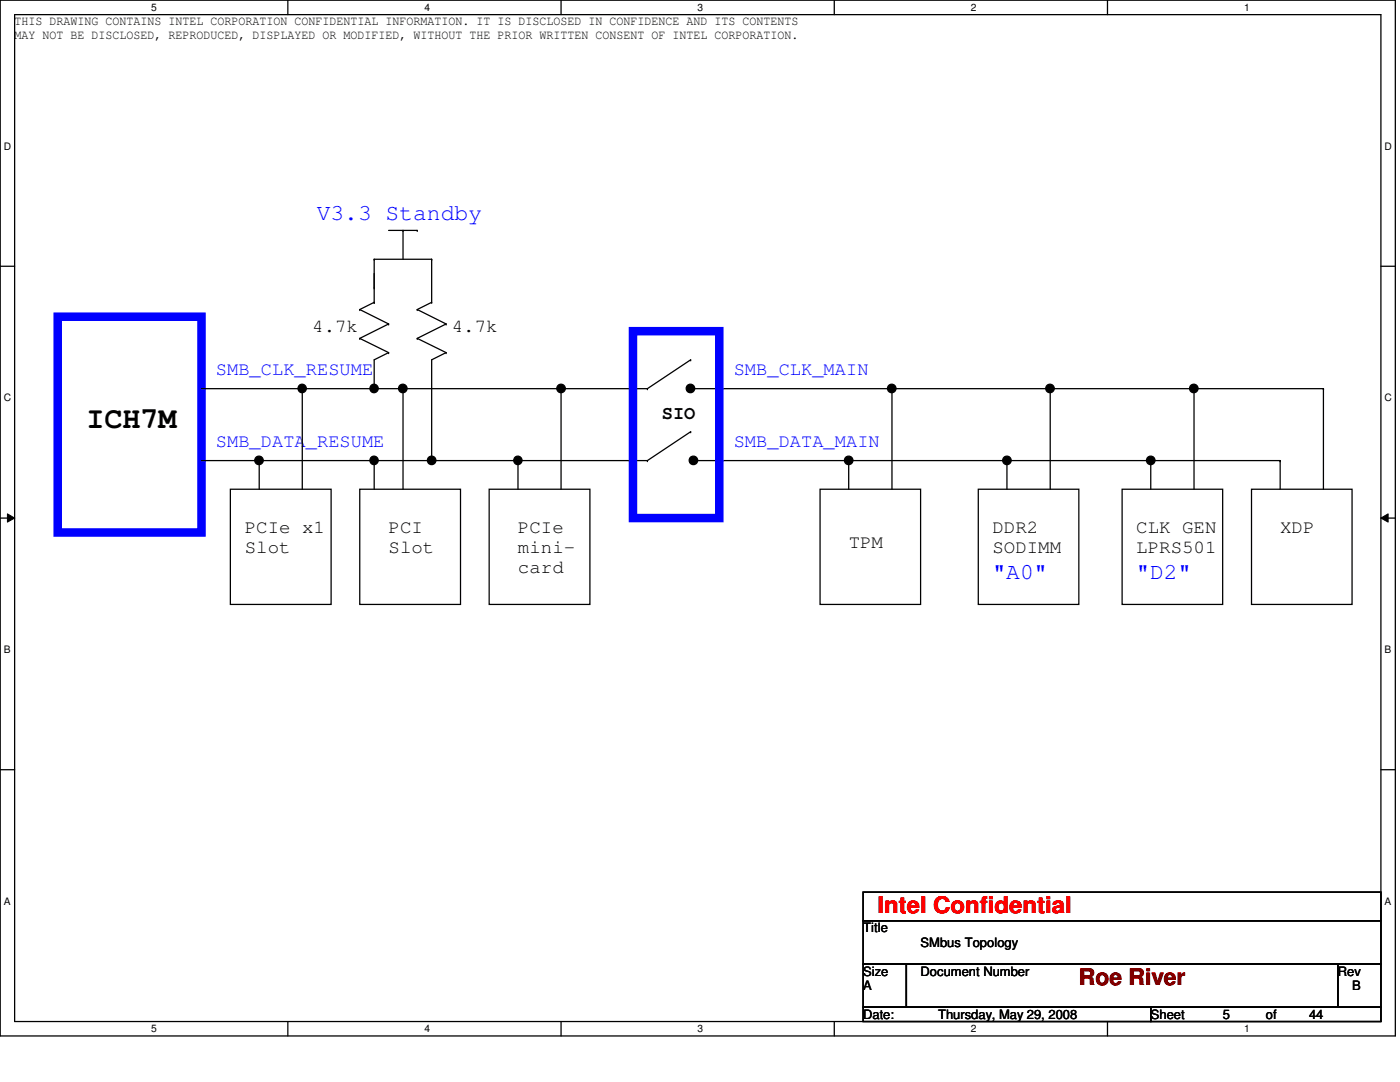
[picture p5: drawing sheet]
<svg xmlns="http://www.w3.org/2000/svg" width="279mm" height="216mm" viewBox="0 0 279 216" stroke-linecap="round" stroke-linejoin="round" font-family="sans-serif">
<path d="M0 0h278.5v206.7h-278.5zM2.9 2.9h272.7v200.9h-272.7z" fill="none" stroke="#000" stroke-width=".25"/>
<g fill="#fff">
<path d="M30.2 .3h1.1v2.3h-1.1z"/>
<path d="M30.2 204.1h1.1v2.3h-1.1z"/>
</g>
<path d="M57.4 0v2.9M57.4 203.8v2.9" fill="none" stroke="#000" stroke-width=".25"/>
<g fill="#fff">
<path d="M84.7 .3h1.1v2.3h-1.1z"/>
<path d="M84.7 204.1h1.1v2.3h-1.1z"/>
</g>
<path d="M112 0v2.9M112 203.8v2.9" fill="none" stroke="#000" stroke-width=".25"/>
<g fill="#fff">
<path d="M139.2 .3h1.1v2.3h-1.1z"/>
<path d="M139.2 204.1h1.1v2.3h-1.1z"/>
</g>
<path d="M166.5 0v2.9M166.5 203.8v2.9" fill="none" stroke="#000" stroke-width=".25"/>
<g fill="#fff">
<path d="M193.8 .3h1.1v2.3h-1.1z"/>
<path d="M193.8 204.1h1.1v2.3h-1.1z"/>
</g>
<path d="M221 0v2.9M221 203.8v2.9" fill="none" stroke="#000" stroke-width=".25"/>
<g fill="#fff">
<path d="M248.3 .3h1.1v2.3h-1.1z"/>
<path d="M248.3 204.1h1.1v2.3h-1.1z"/>
<path d="M.8 28h1.4v2.3h-1.4z"/>
<path d="M276.3 28h1.4v2.3h-1.4z"/>
<path d="M.8 78.2h1.4v2.3h-1.4z"/>
<path d="M276.3 78.2h1.4v2.3h-1.4z"/>
</g>
<path d="M0 53.1h2.9M275.6 53.1h2.9" fill="none" stroke="#000" stroke-width=".25"/>
<g fill="#fff">
<path d="M.8 128.5h1.3v2.2h-1.3z"/>
<path d="M276.3 128.5h1.3v2.2h-1.3z"/>
</g>
<path d="M0 103.4h2.9M275.6 103.4h2.9" fill="none" stroke="#000" stroke-width=".25"/>
<path d="M1.5 102.5l1.4 .9-1.4 .8zM275.6 103.4l1.4-.9v1.7z" fill="#000"/>
<path d="M1.5 102.5l1.4 .9-1.4 .8zM275.6 103.4l1.4-.9v1.7z" fill="none" stroke="#000" stroke-width=".2"/>
<g fill="#fff">
<path d="M.8 178.7h1.3v2.2h-1.3z"/>
<path d="M276.3 178.7h1.3v2.2h-1.3z"/>
</g>
<g fill="none" stroke="#000" stroke-width=".25">
<path d="M74.7 51.7h.1M74.7 57.4h.1M74.7 51.7v8.6M74.7 51.7h11.4M77.6 46h5.7M80.4 46h.1M80.4 46v5.7M83.3 46h.1M86.1 51.7h.1M86.1 51.7v8.6M40.2 77.6h89M60.3 77.6h.1"/>
<path d="M60.3 77.6v20M71.8 61.8h.1M71.8 67.5h.1M71.8 61.8l5.8 2.8M71.8 67.5l5.8 2.9M74.7 60.3h.1M74.7 77.6h.1M74.7 60.3l-2.9 1.5M77.6 70.4h.1M77.6 64.6h.1M77.6 70.4l-2.9 1.4v5.8M77.6 64.6l-5.8 2.9"/>
<path d="M80.4 77.6h.1M80.4 77.6v20M83.3 67.5h.1M83.3 61.8h.1M83.3 67.5l5.7 2.9M83.3 61.8l5.7 2.8M86.1 60.3h.1M86.1 60.3l-2.8 1.5M89 70.4h.1M89 64.6h.1M89 70.4l-2.9 1.4v20.1M89 64.6l-5.7 2.9"/>
<path d="M112 77.6h.1M112 77.6v20M129.2 77.6h.1M137.8 71.8h.1M137.8 77.6h126.3M137.8 71.8l-8.6 5.8M178 77.6h.1M178 77.6v20M209.6 77.6h.1M209.6 77.6v20M238.3 77.6h.1M238.3 77.6v20"/>
<path d="M264.1 77.6h.1M264.1 77.6v20M40.2 91.9h89M46 97.6h20.1v23h-20.1zM51.7 91.9h.1M51.7 91.9v5.7M71.8 97.6h20.1v23h-20.1zM74.7 91.9h.1M74.7 91.9v5.7M86.1 91.9h.1M97.6 97.6h20.1v23h-20.1zM103.4 91.9h.1"/>
<path d="M103.4 91.9v5.7M129.2 91.9h.1M137.8 86.1h.1M137.8 91.9h117.7M137.8 86.1l-8.6 5.8M163.7 97.6h20v23h-20zM169.4 91.9h.1M169.4 91.9v5.7M195.2 97.6h20.1v23h-20.1zM201 91.9h.1M201 91.9v5.7M223.9 97.6h20.1v23h-20.1z"/>
<path d="M229.7 91.9h.1M229.7 91.9v5.7M249.8 97.6h20v23h-20zM255.5 91.9h.1M255.5 91.9v5.7M0 153.6h2.9M275.6 153.6h2.9M172.3 178h103.3v5.7h-103.3zM172.3 183.7h103.3v8.7h-103.3zM172.3 192.4h8.6v8.6h-8.6zM180.9 192.4h86.1v8.6h-86.1zM267 192.4h8.6v8.6h-8.6z"/>
<path d="M172.3 201h57.4v2.8h-57.4zM229.7 201h45.9v2.8h-45.9z"/>
<circle cx="60.3" cy="77.5" r=".84"/>
<circle cx="74.6" cy="77.5" r=".84"/>
<circle cx="80.4" cy="77.5" r=".85"/>
<circle cx="112" cy="77.5" r=".85"/>
<circle cx="137.8" cy="77.5" r=".85"/>
<circle cx="178" cy="77.5" r=".85"/>
<circle cx="209.5" cy="77.5" r=".85"/>
<circle cx="238.2" cy="77.5" r=".85"/>
<circle cx="51.7" cy="91.9" r=".85"/>
<circle cx="74.6" cy="91.9" r=".84"/>
<circle cx="86.1" cy="91.9" r=".85"/>
<circle cx="103.3" cy="91.9" r=".84"/>
<circle cx="138.4" cy="91.9" r=".85"/>
<circle cx="169.4" cy="91.9" r=".85"/>
<circle cx="201" cy="91.9" r=".85"/>
<circle cx="229.7" cy="91.9" r=".85"/>
</g>
<path d="M11.5 63.2h28.7v43.1h-28.7zM126.3 66.1h17.3v37.3h-17.3z" fill="none" stroke="#00f" stroke-width="1.7"/>
<g fill="#000">
<circle cx="60.3" cy="77.5" r=".84"/>
<circle cx="74.6" cy="77.5" r=".84"/>
<circle cx="80.4" cy="77.5" r=".85"/>
<circle cx="112" cy="77.5" r=".85"/>
<circle cx="137.8" cy="77.5" r=".85"/>
<circle cx="178" cy="77.5" r=".85"/>
<circle cx="209.5" cy="77.5" r=".85"/>
<circle cx="238.2" cy="77.5" r=".85"/>
<circle cx="51.7" cy="91.9" r=".85"/>
<circle cx="74.6" cy="91.9" r=".84"/>
<circle cx="86.1" cy="91.9" r=".85"/>
<circle cx="103.3" cy="91.9" r=".84"/>
<circle cx="138.4" cy="91.9" r=".85"/>
<circle cx="169.4" cy="91.9" r=".85"/>
<circle cx="201" cy="91.9" r=".85"/>
<circle cx="229.7" cy="91.9" r=".85"/>
</g>
<text font-size="6" x="17.3" y="85.5">ICH7M</text>
<g font-size="4.6" fill="#00f">
<text x="63.2" y="43.9">V3.3 Standby</text>
<text x="198.1" y="115.6">&quot;A0&quot;</text>
<text x="226.8" y="115.6">&quot;D2&quot;</text>
</g>
<text font-size="4.6" fill="#f00" x="175.1" y="182.2">Intel Confidential</text>
<text font-size="4.6" fill="#7f0000" x="215.3" y="196.6">Roe River</text>
<g font-size="3.7">
<text x="62.3" y="66.2">4.7k</text>
<text x="90.2" y="66.2">4.7k</text>
<text x="132.1" y="83.6">SIO</text>
<text x="48.9" y="106.4">PCIe x1</text>
<text x="77.6" y="106.4">PCI</text>
<text x="103.4" y="106.4">PCIe</text>
<text x="198.1" y="106.4">DDR2</text>
<text x="226.8" y="106.4">CLK GEN</text>
<text x="255.5" y="106.4">XDP</text>
<text x="48.9" y="110.4">Slot</text>
<text x="77.6" y="110.4">Slot</text>
<text x="103.4" y="110.4">mini-</text>
<text x="169.4" y="109.3">TPM</text>
<text x="198.1" y="110.4">SODIMM</text>
<text x="226.8" y="110.4">LPRS501</text>
<text x="103.4" y="114.4">card</text>
</g>
<g font-size="3.7" fill="#00f">
<text x="43.1" y="74.8">SMB_CLK_RESUME</text>
<text x="146.4" y="74.8">SMB_CLK_MAIN</text>
<text x="43.1" y="89.2">SMB_DATA</text>
<text x="61" y="89.2">_RESUME</text>
<text x="146.4" y="89.2">SMB_DATA_MAIN</text>
</g>
<g font-size="2.6">
<text x="2.9" y="5">THIS DRAWING CONTAINS INTEL CORPORATION CONFIDENTIAL INFORMATION. IT IS DISCLOSED IN CONFIDENCE AND ITS CONTENTS</text>
<text x="2.9" y="7.8">MAY NOT BE DISCLOSED, REPRODUCED, DISPLAYED OR MODIFIED, WITHOUT THE PRIOR WRITTEN CONSENT OF INTEL CORPORATION.</text>
<text x="172.3" y="186.1">Title</text>
<text x="183.7" y="188.9">SMbus Topology</text>
<text x="172.3" y="194.7">Size</text>
<text x="172.3" y="197.6">A</text>
<text x="183.7" y="194.7">Document Number</text>
<text x="267" y="194.7">Rev</text>
<text x="269.8" y="197.6">B</text>
<text x="172.3" y="203.3">Date:</text>
<text x="187.2" y="203.3">Thursday, May 29, 2008</text>
<text x="229.7" y="203.3">Sheet</text>
<text x="244" y="203.3">5</text>
<text x="252.6" y="203.3">of</text>
<text x="261.2" y="203.3">44</text>
</g>
<g font-size="2">
<text x="30.2" y="2.2">5</text>
<text x="84.7" y="2.2">4</text>
<text x="139.2" y="2.2">3</text>
<text x="193.8" y="2.2">2</text>
<text x="248.3" y="2.2">1</text>
<text x=".8" y="29.8">D</text>
<text x="276.3" y="29.8">D</text>
<text x=".8" y="80.1">C</text>
<text x="276.3" y="80.1">C</text>
<text x=".8" y="130.3">B</text>
<text x="276.3" y="130.3">B</text>
<text x=".8" y="180.5">A</text>
<text x="276.3" y="180.5">A</text>
<text x="30.2" y="206">5</text>
<text x="84.7" y="206">4</text>
<text x="139.2" y="206">3</text>
<text x="193.8" y="206">2</text>
<text x="248.3" y="206">1</text>
</g>
</svg>
